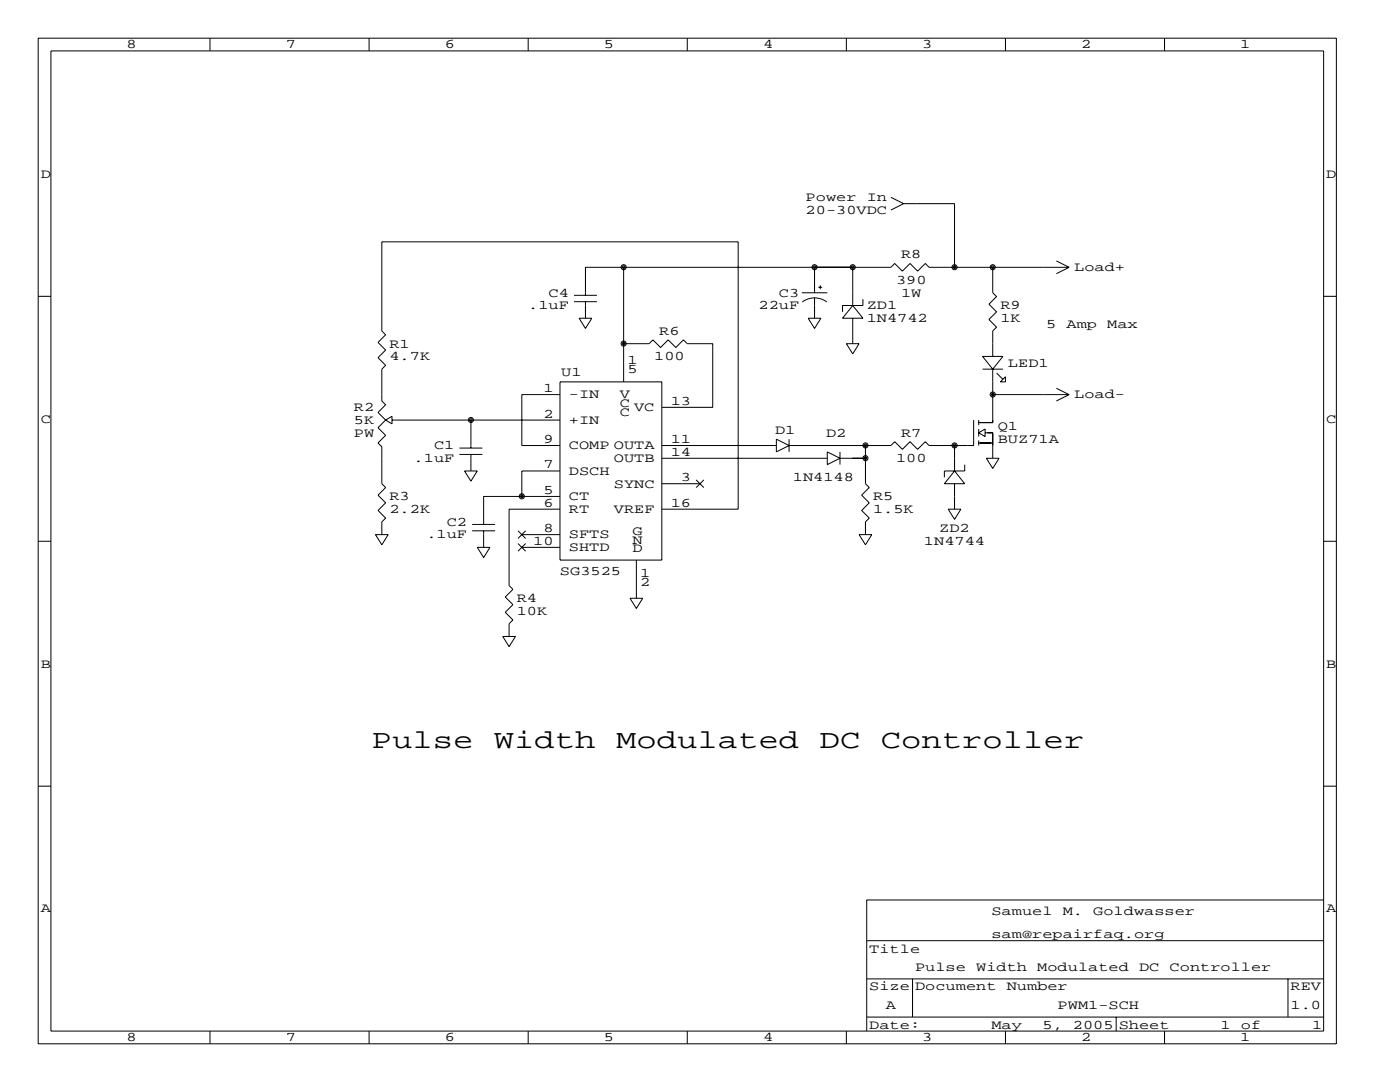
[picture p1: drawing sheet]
<svg xmlns="http://www.w3.org/2000/svg" width="279mm" height="216mm" viewBox="0 0 279 216" stroke-linecap="round" stroke-linejoin="round" font-family="sans-serif">
<g fill="none" stroke="#000" stroke-width=".2">
<path d="M7.6 7.6h259.1v200.7h-259.1zM10.2 10.2h254v195.5h-254zM41.9 7.6v2.6M73.7 7.6v2.6M105.4 7.6v2.6M137.2 7.6v2.6M168.9 7.6v2.6M200.7 7.6v2.6M232.4 7.6v2.6M177.8 39.4l2.5 1.2M7.6 59.1h2.6M114.6 58.9h4.5"/>
<path d="M124.5 53.3v22.9M160 58.4h5.1M162.6 53.3v5.1M162.6 59.4v4.1M163.3 57.3h.8M163.7 56.9v.8M170.2 53.3v7.7M172.2 59.7v1.3h-4.1v1.2M180.3 40.6l-2.5 1.3M180.3 40.6h10.2v12.7M190.5 53.3h.1M198.1 53.3v5.1l.8 .8-1.5 1.5 1.5 1.5-1.5 1.6 1.5 1.5-.8 .7v5.1"/>
<path d="M210.8 52.1l2.6 1.2M213.4 53.3l-2.6 1.3M213.4 53.3h-28l-.7-.7-1.6 1.5-1.5-1.5-1.5 1.5-1.5-1.5-.8 .7h-61v5.6M264.2 59.1h2.5M111.8 76.2h20.3v35.6h-20.3zM111.8 78.7h-7.7v10.2h7.7M114.6 60.2h4.5M115.6 63.5h2.5l-1.3 2zM116.8 60.2v3.3M124.5 68.6h5l.8-.8 1.5 1.5 1.5-1.5 1.6 1.5 1.5-1.5 .8 .8h5v12.7h-10.1M160.1 60.3a4.1 4.1 0 0 1 4.9 0M161.3 63.5h2.5l-1.2 2z"/>
<path d="M168.9 68.6h2.5l-1.2 2zM170.2 63.5v5.1M170.2 61l2 2.5h-4.1zM196.1 71.1h4.1l-2.1 2.6zM196.1 73.7h4.1M198.1 73.7v10.6h-2.8M198.1 78.7h15.3M198.9 74.4l1.3 1.3M200.7 75.2v1h-1.1zM210.8 77.5l2.6 1.2M213.4 78.7l-2.6 1.3M77 83.8l-1.6 1.5 1.6 1.6-1.6 1.5 .8 .8v7.3l.8 .8-1.6 1.5 1.6 1.5-1.6 1.6 1.6 1.5-.8 .7v2.6"/>
<path d="M77 83.8l-1.6-1.5 1.6-1.5-.8-.8v-6.3l.8-.8-1.6-1.5 1.6-1.6-1.6-1.5 1.6-1.5-.8-.8v-17.7h71.1v53.3h-15.2M77 83.8l1.2-.7v1.5zM78.2 83.8h33.6M91.7 90.7h4.6M91.7 89.4h4.6M92.7 94h2.5l-1.2 2zM94 83.8v5.6M94 90.7v3.3M111.8 94h-7.7v5.1M111.8 99.1h-15.3v5.5M132.1 91.4h33M132.1 88.9h22.8"/>
<path d="M132.1 96.5h7.6M138.9 95.8l1.6 1.5M140.5 95.8l-1.6 1.5M154.9 87.6l2.6 1.3-2.6 1.3zM157.5 87.6v2.6M165.1 90.2l2.5 1.2-2.5 1.3zM167.6 90.2v2.5M167.6 91.4h5.1M172.7 88.9v7.6l.8 .8-1.5 1.5 1.5 1.5-1.5 1.6 1.5 1.5-.8 .7v2.6M190.5 88.9v5.1M190.5 96.5v5.1M190.5 94l2 2.5h-4z"/>
<path d="M192.5 92.7v1.3h-4v1.2M194.3 83.8v5.1h-8.9l-.7-.8-1.6 1.6-1.5-1.6-1.5 1.6-1.5-1.6-.8 .8h-20.3M195.3 88.4h2.8M195.3 83.8v1M195.3 85.6v1.5M195.3 87.9v1M195.3 86.4l1.3-.8v1.5zM196.6 86.4h1.5v5M196.8 91.4h2.6l-1.3 2.1zM7.6 108h2.6M74.9 106.7h2.6l-1.3 2zM94.2 105.9h4.6"/>
<path d="M94.2 104.6h4.6M95.2 109.2h2.6l-1.3 2.1zM96.5 105.9v3.3M103.4 105.9l1.5 1.5M103.4 108.5l1.5 1.5M104.1 106.7h7.7M104.1 109.2h7.7M104.9 105.9l-1.5 1.5M104.9 108.5l-1.5 1.5M111.8 101.6h-10.2v15.2l.8 .8-1.6 1.5 1.6 1.5-1.6 1.6 1.6 1.5-.8 .8v2.5M125.7 119.4h2.6l-1.3 2zM127 111.8v7.6"/>
<path d="M171.4 106.7h2.6l-1.3 2zM189.2 101.6h2.6l-1.3 2zM264.2 108h2.5M100.3 127h2.6l-1.3 2zM7.6 156.9h2.6M264.2 156.9h2.5M264.2 179.6h-91.2v26.1M173 195.3h91.2M173 187.7h91.2M182.1 195.3v7.6M257 195.3v7.6M41.9 205.7v2.6"/>
<path d="M73.7 205.7v2.6M105.4 205.7v2.6M137.2 205.7v2.6M168.9 205.7v2.6M173 202.9h91.2M200.7 205.7v2.6M222.8 202.9v2.8M232.4 205.7v2.6"/>
<circle cx="124.5" cy="53.3" r=".51"/>
<circle cx="124.5" cy="53.3" r=".25"/>
<circle cx="162.6" cy="53.3" r=".51"/>
<circle cx="162.6" cy="53.3" r=".25"/>
<circle cx="170.2" cy="53.3" r=".51"/>
<circle cx="170.2" cy="53.3" r=".25"/>
<circle cx="190.5" cy="53.3" r=".51"/>
<circle cx="190.5" cy="53.3" r=".25"/>
<circle cx="198.1" cy="53.3" r=".51"/>
<circle cx="198.1" cy="53.3" r=".25"/>
<circle cx="124.5" cy="68.6" r=".51"/>
<circle cx="124.5" cy="68.6" r=".25"/>
<circle cx="198.1" cy="78.7" r=".51"/>
<circle cx="198.1" cy="78.7" r=".25"/>
<circle cx="94" cy="83.8" r=".51"/>
<circle cx="94" cy="83.8" r=".25"/>
<circle cx="104.1" cy="99" r=".51"/>
<circle cx="104.1" cy="99" r=".25"/>
<circle cx="172.7" cy="88.9" r=".51"/>
<circle cx="172.7" cy="91.4" r=".51"/>
<circle cx="172.7" cy="88.9" r=".25"/>
<circle cx="172.7" cy="91.4" r=".25"/>
<circle cx="190.5" cy="88.9" r=".51"/>
<circle cx="190.5" cy="88.9" r=".25"/>
</g>
<g font-size="5.3">
<text x="74.2" y="149.4">Pulse</text>
<text x="98.6" y="149.4">Width</text>
<text x="122.9" y="149.4">Modulated</text>
<text x="163.6" y="149.4">DC</text>
<text x="175.8" y="149.4">Controller</text>
</g>
<g font-size="2.6">
<text x="25.3" y="9.7">8</text>
<text x="57" y="9.7">7</text>
<text x="88.8" y="9.7">6</text>
<text x="120.5" y="9.7">5</text>
<text x="152.3" y="9.7">4</text>
<text x="184" y="9.7">3</text>
<text x="215.8" y="9.7">2</text>
<text x="247.5" y="9.7">1</text>
<text x="8.1" y="35.5">D</text>
<text x="264.7" y="35.5">D</text>
<text x="160.8" y="40.1">Power</text>
<text x="173" y="40.1">In</text>
<text x="160.8" y="42.7">20-30VDC</text>
<text x="179.8" y="51.6">R8</text>
<text x="109.5" y="59.2">C4</text>
<text x="155.4" y="59.2">C3</text>
<text x="178.8" y="56.6">390</text>
<text x="179.8" y="59.2">1W</text>
<text x="214.4" y="54.1">Load+</text>
<text x="105.4" y="61.7">.1uF</text>
<text x="151.4" y="61.7">22uF</text>
<text x="173" y="61.7">ZD1</text>
<text x="173" y="64.3">1N4742</text>
<text x="199.6" y="61.7">R9</text>
<text x="199.6" y="64.3">1K</text>
<text x="208.8" y="65.5">5</text>
<text x="212.9" y="65.5">Amp</text>
<text x="221" y="65.5">Max</text>
<text x="77.7" y="69.3">R1</text>
<text x="77.7" y="71.9">4.7K</text>
<text x="130.6" y="71.9">100</text>
<text x="131.6" y="66.8">R6</text>
<text x="112" y="74.9">U1</text>
<text x="125.2" y="72.6">1</text>
<text x="125.2" y="74.4">5</text>
<text x="201.2" y="73.2">LED1</text>
<text x="70.6" y="82">R2</text>
<text x="108.5" y="78.2">1</text>
<text x="108.5" y="83.3">2</text>
<text x="113.5" y="79.5">-IN</text>
<text x="123.7" y="79.5">V</text>
<text x="123.7" y="81.3">C</text>
<text x="123.7" y="83.1">C</text>
<text x="126.5" y="82">VC</text>
<text x="133.9" y="80.8">13</text>
<text x="214.4" y="79.5">Load-</text>
<text x="8.1" y="84.3">C</text>
<text x="70.6" y="84.6">5K</text>
<text x="70.6" y="87.1">PW</text>
<text x="86.6" y="89.7">C1</text>
<text x="108.5" y="88.4">9</text>
<text x="113.5" y="84.6">+IN</text>
<text x="113.5" y="89.7">COMP OUTA</text>
<text x="133.9" y="88.4">11</text>
<text x="154.7" y="86.6">D1</text>
<text x="164.8" y="87.1">D2</text>
<text x="179.8" y="87.1">R7</text>
<text x="199.1" y="85.9">Q1</text>
<text x="199.1" y="88.4">BUZ71A</text>
<text x="264.7" y="84.3">C</text>
<text x="82.5" y="92.2">.1uF</text>
<text x="108.5" y="93.5">7</text>
<text x="113.5" y="94.7">DSCH</text>
<text x="122.5" y="92.2">OUTB</text>
<text x="133.9" y="90.9">14</text>
<text x="178.8" y="92.2">100</text>
<text x="77.7" y="99.8">R3</text>
<text x="108.5" y="98.6">5</text>
<text x="108.5" y="101.1">6</text>
<text x="113.5" y="99.8">CT</text>
<text x="122.5" y="97.3">SYNC</text>
<text x="133.9" y="101.1">16</text>
<text x="135.9" y="96">3</text>
<text x="158.2" y="96">1N4148</text>
<text x="174.2" y="99.8">R5</text>
<text x="77.7" y="102.4">2.2K</text>
<text x="85.1" y="107.4">.1uF</text>
<text x="89.2" y="104.9">C2</text>
<text x="108.5" y="106.2">8</text>
<text x="113.5" y="102.4">RT</text>
<text x="113.5" y="107.4">SFTS</text>
<text x="122.5" y="102.4">VREF</text>
<text x="126.2" y="106.7">G</text>
<text x="174.2" y="102.4">1.5K</text>
<text x="187.5" y="106.2">ZD2</text>
<text x="106.4" y="108.7">10</text>
<text x="113.5" y="110">SHTD</text>
<text x="126.2" y="108.5">N</text>
<text x="126.2" y="110.2">D</text>
<text x="184.4" y="108.7">1N4744</text>
<text x="111.8" y="114.8">SG3525</text>
<text x="127.8" y="115.1">1</text>
<text x="127.8" y="116.8">2</text>
<text x="103.1" y="120.1">R4</text>
<text x="103.1" y="122.7">10K</text>
<text x="8.1" y="133.2">B</text>
<text x="264.7" y="133.2">B</text>
<text x="8.1" y="182.1">A</text>
<text x="197.9" y="182.6">Samuel</text>
<text x="212.1" y="182.6">M.</text>
<text x="218.2" y="182.6">Goldwasser</text>
<text x="264.7" y="182.1">A</text>
<text x="173.5" y="190.2">Title</text>
<text x="197.9" y="187.2">sam@repairfaq.org</text>
<text x="173.5" y="197.6">Size Document</text>
<text x="182.6" y="193.8">Pulse</text>
<text x="194.8" y="193.8">Width</text>
<text x="200.9" y="197.6">Number</text>
<text x="207" y="193.8">Modulated</text>
<text x="227.3" y="193.8">DC</text>
<text x="233.4" y="193.8">Controller</text>
<text x="257.6" y="197.6">REV</text>
<text x="176.8" y="201.4">A</text>
<text x="211.1" y="201.4">PWM1-SCH</text>
<text x="257.6" y="201.4">1.0</text>
<text x="25.3" y="207.8">8</text>
<text x="57" y="207.8">7</text>
<text x="88.8" y="207.8">6</text>
<text x="120.5" y="207.8">5</text>
<text x="152.3" y="207.8">4</text>
<text x="173.5" y="205.2">Date:</text>
<text x="184" y="207.8">3</text>
<text x="197.9" y="205.2">May</text>
<text x="208" y="205.2">5,</text>
<text x="214.1" y="205.2">2005 Sheet</text>
<text x="215.8" y="207.8">2</text>
<text x="243.6" y="205.2">1</text>
<text x="247.5" y="207.8">1</text>
<text x="247.7" y="205.2">of</text>
<text x="261.9" y="205.2">1</text>
</g>
</svg>
